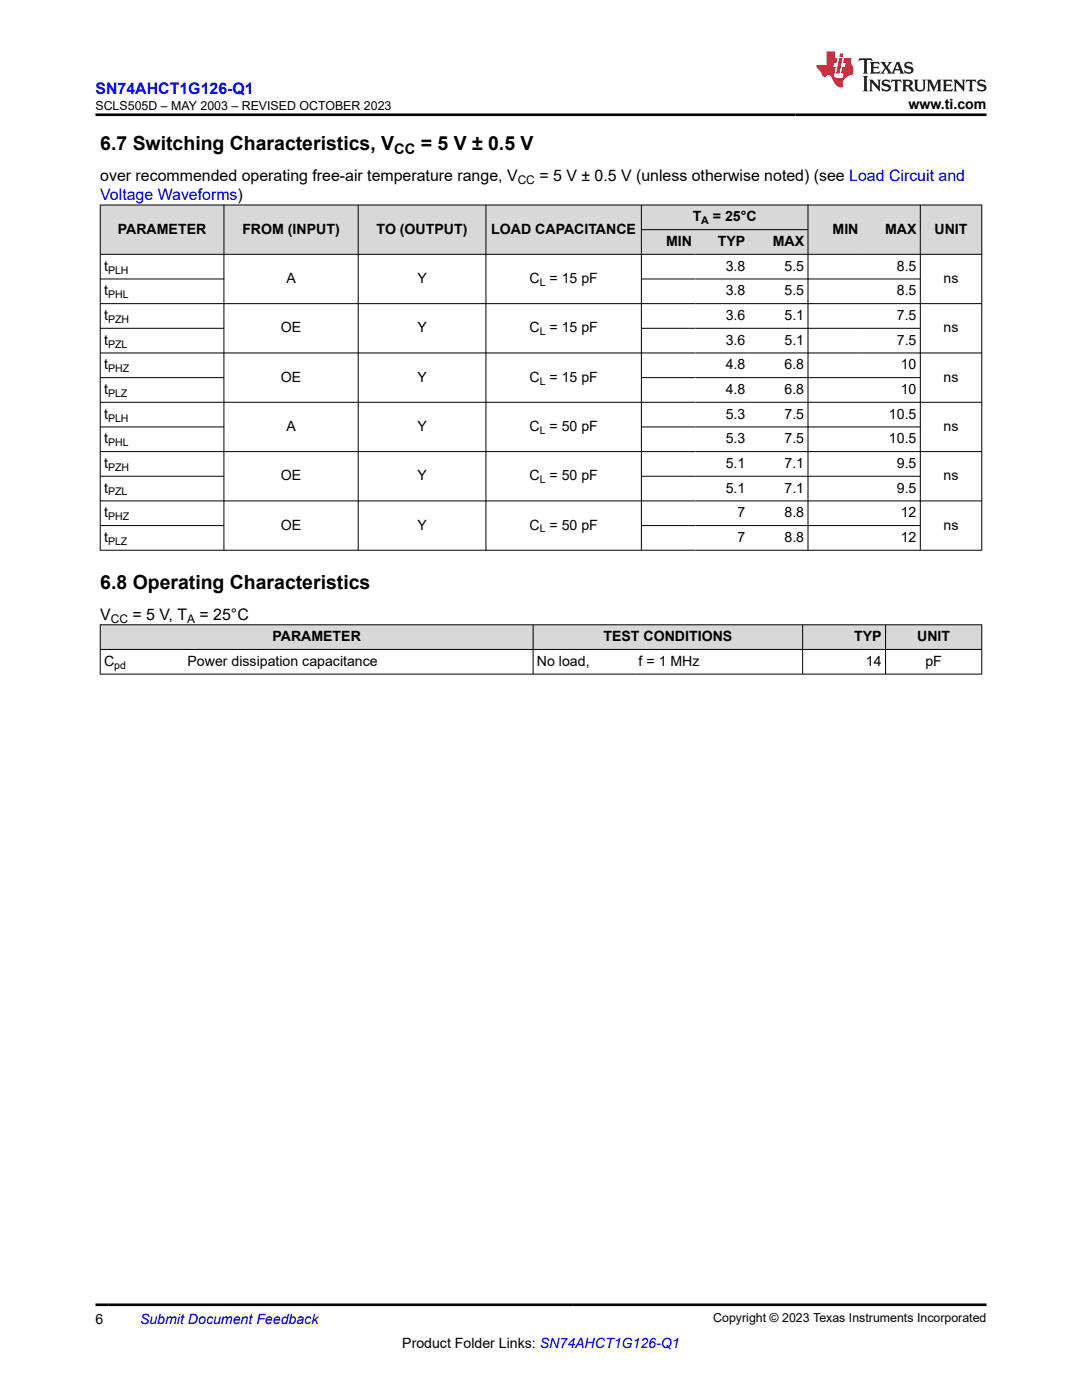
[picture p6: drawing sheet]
<svg xmlns="http://www.w3.org/2000/svg" width="216mm" height="279mm" viewBox="0 0 216 279" stroke-linecap="round" stroke-linejoin="round" font-family="sans-serif">
<g fill="#d8d8d8">
<path d="M20 40.9h175.9v4.9h-175.9z" fill-rule="evenodd"/>
<path d="M20.1 41h24.5v9.7h-24.5z" fill-rule="evenodd"/>
<path d="M44.7 41h26.7v9.7h-26.7z" fill-rule="evenodd"/>
<path d="M71.5 41h25.4v9.7h-25.4z" fill-rule="evenodd"/>
<path d="M97 41h30.9v9.7h-30.9z" fill-rule="evenodd"/>
<path d="M128 41h33.2v4.8h-33.2z" fill-rule="evenodd"/>
<path d="M161.3 41h10.7v9.7h-10.7z" fill-rule="evenodd"/>
<path d="M172 41h11.6v9.7h-11.6z" fill-rule="evenodd"/>
<path d="M183.7 41h12.1v9.7h-12.1z" fill-rule="evenodd"/>
<path d="M128 45.9h10.8v4.8h-10.8z" fill-rule="evenodd"/>
<path d="M138.8 45.9h10.6v4.8h-10.6z" fill-rule="evenodd"/>
<path d="M149.4 45.9h11.8v4.8h-11.8z" fill-rule="evenodd"/>
</g>
<g fill="none" stroke="#000" stroke-width=".2">
<path d="M19.9 40.9h176.1M19.9 50.8h176.1M19.9 55.7h24.8M20 40.9v69M44.7 40.9v69M71.5 40.9v69M97 40.9v69M128 40.9v69M128 45.8h33.3M128 55.7h55.7M161.2 40.9v69M183.6 40.9v69"/>
<path d="M195.9 40.9v69M19.9 65.5h24.8M19.9 75.4h24.8M128 65.5h55.7M128 75.4h55.7M196 60.6h-176.1M196 70.4h-176.1M19.9 85.2h24.8M19.9 95h24.8M19.9 100h176.1M128 85.2h55.7M128 95h55.7"/>
<path d="M196 80.3h-176.1M196 90.1h-176.1M19.9 104.9h24.8M128 104.9h55.7M196 109.8h-176.1"/>
</g>
<g fill="#d8d8d8">
<path d="M20 124.7h175.9v4.9h-175.9z" fill-rule="evenodd"/>
<path d="M20.1 124.8h86.2v4.7h-86.2z" fill-rule="evenodd"/>
<path d="M106.4 124.8h53.7v4.7h-53.7z" fill-rule="evenodd"/>
<path d="M160.2 124.8h16.4v4.7h-16.4z" fill-rule="evenodd"/>
<path d="M176.8 124.8h19v4.7h-19z" fill-rule="evenodd"/>
</g>
<path d="M19.9 124.7h176.1M19.9 129.6h176.1M19.9 134.5h176.1M20 124.6v10M106.4 124.6v10M160.2 124.6v10M176.7 124.6v10M195.9 124.6v10" fill="none" stroke="#000" stroke-width=".2"/>
<path d="M171.5 11.6l-.2 .6 .5-.2h.6v.1v2.2l-.2 .4h1l-.2-.4v-2.2v-.1h.5l.6 .2-.2-.6zM173.6 12.4l.2 .3v1.6l-.2 .4h1.9l.1-.6a1.08 1.08 0 0 1-1.3 .2v-.7h.6l.4 .2v-.7l-.4 .2h-.6v-.5l.2-.2a1 1 0 0 1 1 .3l-.1-.5zM175.7 12.4l.9 1.1-1 1.2h.9l-.2-.2 .5-.8 .4 .8-.2 .2h1.6l-.2-.2 .2-.5h.9l.1 .5-.1 .2h.9l-.2-.4-.8-1.9h-.5l-.9 2.1-.9-1.1 .9-1h-.8l.2 .2-.4 .6-.4-.6 .2-.2zM179 12.8l.4 1h-.7zM180.7 12.5a.65 .65 0 0 0-.2 .7 .65 .65 0 0 0 .6 .5l.6 .1 .1 .3a.79 .79 0 0 1-.7 .4 .79 .79 0 0 1-.7-.5l.1 .7 .2-.1a.93 .93 0 0 0 1.1 0 .93 .93 0 0 0 .4-.9 1.46 1.46 0 0 0-1.2-.6l-.1-.3a1.09 1.09 0 0 1 1.2 .2l-.2-.6-.1 .1-.5-.2zM172.2 15.2l.2 .4v2.2l-.2 .4h1l-.2-.4v-2.2l.2-.4zM173.4 15.9l.2 .4v1.5l-.2 .4h.8l-.3-.4 .1-1.3 1.6 1.8v-2l.2-.4h-.7l.1 .2 .1 1.1-1.2-1.3zM176.2 16a.65 .65 0 0 0-.2 .8 .65 .65 0 0 0 .6 .4l.6 .2 .1 .2a.79 .79 0 0 1-.7 .4 .79 .79 0 0 1-.7-.5l.1 .7 .2-.1a.93 .93 0 0 0 1.1 .1 .93 .93 0 0 0 .4-1 1.46 1.46 0 0 0-1.2-.5l-.1-.4a1.09 1.09 0 0 1 1.2 .2l-.1-.6-.2 .1-.5-.1zM177.9 15.9l-.1 .6a.63 .63 0 0 1 .8-.3v1.6l-.3 .4h1l-.2-.4v-1.6a.66 .66 0 0 1 .8 .3l-.1-.6zM180 15.9l.2 .4v1.5l-.2 .4h1l-.2-.2-.1-.7h.5l.1 .2a.79 .79 0 0 0 1.2 .6l-1-.9a.61 .61 0 0 0 .6-.6 .61 .61 0 0 0-.5-.7zM180.8 16.2h.1a.47 .47 0 0 1 .5 .1 .47 .47 0 0 1 .1 .5l-.1 .1-.7 .1zM182.3 15.9l.2 .2a2.27 2.27 0 0 0 .4 2 1.04 1.04 0 0 0 1.7-.7v-1.3l.2-.2h-.8l.2 .4v1.1a.6 .6 0 0 1-.6 .6 .6 .6 0 0 1-.6-.6v-1.1l.3-.4zM184.9 15.9l.2 .4v1.5l-.2 .4h.8l-.3-.4v-1.4l.9 1.9 .9-1.9v1.4l-.3 .4h1l-.2-.4v-1.5l.2-.4h-.8l-.7 1.5-.6-1.5zM188.1 15.9l.2 .4v1.5l-.2 .4h1.9l.1-.6a1.09 1.09 0 0 1-1.3 .2v-.7h.6l.4 .2v-.6l-.4 .2h-.6v-.6l.2-.1a1.01 1.01 0 0 1 1 .3l-.1-.6zM190.2 15.9l.3 .4v1.5l-.3 .4h.8l-.2-.4v-1.3l1.6 1.8v-2l.2-.4h-.7l.2 .2v1.1l-1.2-1.3zM192.8 15.9l-.1 .6a.63 .63 0 0 1 .8-.3v1.6l-.3 .4h1l-.2-.4v-1.6a.66 .66 0 0 1 .8 .3l-.1-.6zM195.2 16a.65 .65 0 0 0-.2 .8 .65 .65 0 0 0 .6 .4l.6 .2 .2 .2a.79 .79 0 0 1-.7 .4 .79 .79 0 0 1-.7-.5l.1 .7 .2-.1a.93 .93 0 0 0 1 .1 .93 .93 0 0 0 .5-1 1.46 1.46 0 0 0-1.3-.5v-.4a1.09 1.09 0 0 1 1.2 .2l-.2-.6-.2 .1-.5-.1z" fill="#231f20"/>
<path d="M164.9 10.3v2.7h-2l.1 .4 .8 1a.95 .95 0 0 0 1 .9 .59 .59 0 0 1 .5-.4 .59 .59 0 0 1 .5 .3l.4 .8a1.59 1.59 0 0 0 2.1 1.4 1.61 1.61 0 0 1 1-2.3l1-.3-.1-1.5a1.59 1.59 0 0 1-.3-1.7h-1.5l-.2 .9h.6l-.2 .9h-.5l-.2 .9v.3l.4 .1-.1 .9h-.7a.73 .73 0 0 1-1-.7l.3-1.5h-.5l.1-.9h.5l.2-.9h-.5v-1.3zM167.4 11.6l-.6 3.1h.7l.6-3.1zM167.6 10.7l-.1 .6h.7l.1-.6z" fill="#ed1c24"/>
<path d="M19.1 22.9h177.8M19.1 260.4h177.8" fill="none" stroke="#000" stroke-width=".53"/>
<g font-size="3.9">
<text x="20" y="29.9">6.7 Switching Characteristics, V</text>
<text x="83.9" y="29.9">= 5 V ± 0.5 V</text>
<text x="20" y="117.5">6.8 Operating Characteristics</text>
</g>
<g font-size="3.2" fill="#00f">
<text x="19.1" y="18.7">SN74AHCT1G126-Q1</text>
<text x="20" y="39.9">Voltage Waveforms)</text>
</g>
<g font-size="3.2">
<text x="20" y="36.1">over recommended operating free-air temperature range, V</text>
<text x="107.6" y="36.1">= 5 V ± 0.5 V (unless otherwise noted) (see Load Circuit and</text>
<text x="20" y="123.6">V</text>
<text x="26.4" y="123.6">= 5 V, T</text>
<text x="39.8" y="123.6">= 25°C</text>
</g>
<text font-size="2.9" x="78.7" y="30.7">CC</text>
<g font-size="2.8">
<text x="181.3" y="21.8">www.ti.com</text>
<text x="23.5" y="46.6">PARAMETER</text>
<text x="48.4" y="46.6">FROM (INPUT)</text>
<text x="75.2" y="46.6">TO (OUTPUT)</text>
<text x="98" y="46.6">LOAD CAPACITANCE</text>
<text x="138.2" y="44.2">T</text>
<text x="142.3" y="44.2">= 25°C</text>
<text x="166.1" y="46.6">MIN</text>
<text x="176.6" y="46.6">MAX</text>
<text x="186.5" y="46.6">UNIT</text>
<text x="132.9" y="49.1">MIN</text>
<text x="143.2" y="49.1">TYP</text>
<text x="154.2" y="49.1">MAX</text>
<text x="20.8" y="54">t</text>
<text x="20.8" y="59">t</text>
<text x="57.1" y="56.5">A</text>
<text x="83.3" y="56.5">Y</text>
<text x="105.6" y="56.5">C = 15 pF</text>
<text x="144.8" y="54">3.8</text>
<text x="144.8" y="59">3.8</text>
<text x="156.5" y="54">5.5</text>
<text x="156.5" y="59">5.5</text>
<text x="178.9" y="54">8.5</text>
<text x="178.9" y="59">8.5</text>
<text x="188.3" y="56.5">ns</text>
<text x="20.8" y="63.9">t</text>
<text x="144.8" y="63.9">3.6</text>
<text x="156.5" y="63.9">5.1</text>
<text x="178.9" y="63.9">7.5</text>
<text x="20.8" y="68.8">t</text>
<text x="56" y="66.3">OE</text>
<text x="83.3" y="66.3">Y</text>
<text x="105.6" y="66.3">C = 15 pF</text>
<text x="144.8" y="68.8">3.6</text>
<text x="156.5" y="68.8">5.1</text>
<text x="178.9" y="68.8">7.5</text>
<text x="188.3" y="66.3">ns</text>
<text x="20.8" y="73.7">t</text>
<text x="56" y="76.2">OE</text>
<text x="83.3" y="76.2">Y</text>
<text x="105.6" y="76.2">C = 15 pF</text>
<text x="144.8" y="73.7">4.8</text>
<text x="156.5" y="73.7">6.8</text>
<text x="179.7" y="73.7">10</text>
<text x="188.3" y="76.2">ns</text>
<text x="20.8" y="78.6">t</text>
<text x="20.8" y="83.6">t</text>
<text x="144.8" y="78.6">4.8</text>
<text x="144.8" y="83.6">5.3</text>
<text x="156.5" y="78.6">6.8</text>
<text x="156.5" y="83.6">7.5</text>
<text x="177.4" y="83.6">10.5</text>
<text x="179.7" y="78.6">10</text>
<text x="20.8" y="88.5">t</text>
<text x="57.1" y="86">A</text>
<text x="83.3" y="86">Y</text>
<text x="105.6" y="86">C = 50 pF</text>
<text x="144.8" y="88.5">5.3</text>
<text x="156.5" y="88.5">7.5</text>
<text x="177.4" y="88.5">10.5</text>
<text x="188.3" y="86">ns</text>
<text x="20.8" y="93.4">t</text>
<text x="56" y="95.9">OE</text>
<text x="83.3" y="95.9">Y</text>
<text x="105.6" y="95.9">C = 50 pF</text>
<text x="144.8" y="93.4">5.1</text>
<text x="156.5" y="93.4">7.1</text>
<text x="178.9" y="93.4">9.5</text>
<text x="188.3" y="95.9">ns</text>
<text x="20.8" y="98.3">t</text>
<text x="144.8" y="98.3">5.1</text>
<text x="156.5" y="98.3">7.1</text>
<text x="178.9" y="98.3">9.5</text>
<text x="20.8" y="103.2">t</text>
<text x="56" y="105.7">OE</text>
<text x="83.3" y="105.7">Y</text>
<text x="105.6" y="105.7">C = 50 pF</text>
<text x="147.2" y="103.2">7</text>
<text x="156.5" y="103.2">8.8</text>
<text x="179.7" y="103.2">12</text>
<text x="188.3" y="105.7">ns</text>
<text x="20.8" y="108.2">t</text>
<text x="147.2" y="108.2">7</text>
<text x="156.5" y="108.2">8.8</text>
<text x="179.7" y="108.2">12</text>
<text x="54.4" y="128">PARAMETER</text>
<text x="120.4" y="128">TEST CONDITIONS</text>
<text x="170.4" y="128">TYP</text>
<text x="183" y="128">UNIT</text>
<text x="20.8" y="132.9">C</text>
<text x="37.4" y="132.9">Power dissipation capacitance</text>
<text x="107.1" y="132.9">No load,</text>
<text x="127.4" y="132.9">f = 1 MHz</text>
<text x="172.8" y="132.9">14</text>
<text x="184.7" y="132.9">pF</text>
<text x="19.1" y="264.2">6</text>
<text x="80.3" y="269">Product Folder Links: SN74AHCT1G126-Q1</text>
</g>
<text font-size="2.8" fill="#00f" x="27.9" y="264.2">Submit Document Feedback</text>
<g font-size="2.5">
<text x="19.1" y="21.9">SCLS505D – MAY 2003 – REVISED OCTOBER 2023</text>
<text x="142.3" y="263.9">Copyright © 2023 Texas Instruments Incorporated</text>
</g>
<g font-size="2.4">
<text x="103.3" y="36.7">CC</text>
<text x="22.1" y="124.3">CC</text>
<text x="37.4" y="124.3">A</text>
</g>
<g font-size="2.1">
<text x="139.9" y="44.8">A</text>
<text x="21.6" y="54.6">PLH</text>
<text x="21.6" y="59.5">PHL</text>
<text x="107.7" y="57.1">L</text>
<text x="21.6" y="64.4">PZH</text>
<text x="21.6" y="69.4">PZL</text>
<text x="107.7" y="66.9">L</text>
<text x="21.6" y="74.3">PHZ</text>
<text x="107.7" y="76.7">L</text>
<text x="21.6" y="79.2">PLZ</text>
<text x="21.6" y="84.1">PLH</text>
<text x="21.6" y="89">PHL</text>
<text x="107.7" y="86.6">L</text>
<text x="21.6" y="94">PZH</text>
<text x="21.6" y="98.9">PZL</text>
<text x="107.7" y="96.4">L</text>
<text x="21.6" y="103.8">PHZ</text>
<text x="107.7" y="106.3">L</text>
<text x="21.6" y="108.7">PLZ</text>
<text x="22.8" y="133.4">pd</text>
</g>
</svg>
